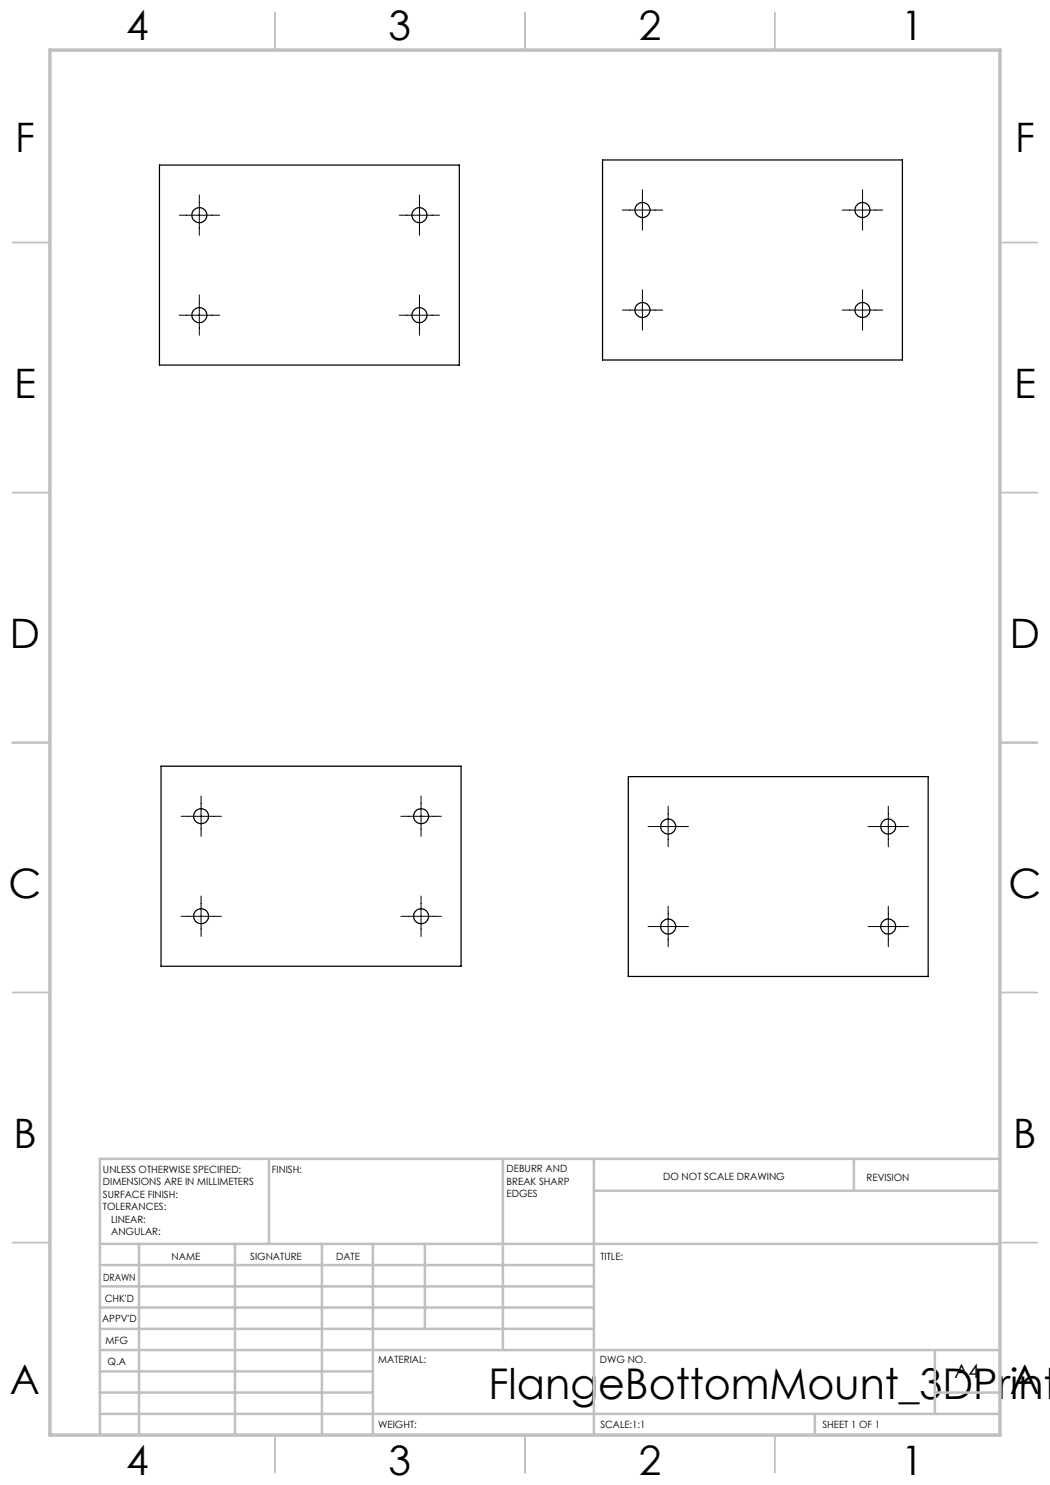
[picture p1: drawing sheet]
<svg xmlns="http://www.w3.org/2000/svg" width="210mm" height="297mm" viewBox="0 0 210 297" stroke-linecap="round" stroke-linejoin="round" font-family="sans-serif">
<g fill="none" stroke="#000" stroke-width=".25">
<path d="M31.9 33h60v40h-60zM120.5 32h60v40h-60zM32.2 153.2h60v40h-60zM125.7 155.3h59.9v40h-59.9z"/>
<circle cx="39.9" cy="43" r="1.51"/>
<circle cx="83.9" cy="43" r="1.51"/>
<circle cx="128.5" cy="42" r="1.5"/>
<circle cx="172.5" cy="42" r="1.5"/>
<circle cx="39.9" cy="63" r="1.5"/>
<circle cx="83.9" cy="63" r="1.5"/>
<circle cx="128.5" cy="62" r="1.5"/>
<circle cx="172.5" cy="62" r="1.5"/>
<circle cx="40.2" cy="163.2" r="1.5"/>
<circle cx="84.2" cy="163.2" r="1.5"/>
<circle cx="133.6" cy="165.3" r="1.51"/>
<circle cx="177.7" cy="165.3" r="1.51"/>
<circle cx="40.2" cy="183.2" r="1.5"/>
<circle cx="84.2" cy="183.2" r="1.5"/>
<circle cx="133.6" cy="185.3" r="1.51"/>
<circle cx="177.7" cy="185.3" r="1.51"/>
</g>
<g fill="none" stroke="#000" stroke-width=".2">
<path d="M39.9 39v8.1M83.9 39v8.1M128.5 38v8M172.5 38v8M35.8 43h8.1M39.9 59v8.1M79.8 43h8.1M83.9 59v8.1M124.5 42h8M128.5 58v8M168.5 42h8M172.5 58v8"/>
<path d="M35.8 63h8.1M79.8 63h8.1M124.5 62h8M168.5 62h8M40.2 159.2v8.1M84.2 159.2v8.1M36.2 163.3h8.1M40.2 179.2v8.1M80.2 163.3h8.1M84.2 179.2v8.1M129.6 165.3h8.1M133.6 161.3v8.1"/>
<path d="M173.6 165.3h8.1M177.7 161.3v8.1M36.2 183.3h8.1M80.2 183.3h8.1M129.6 185.3h8.1M133.6 181.3v8M173.6 185.3h8.1M177.7 181.3v8"/>
</g>
<g fill="none" stroke="#c0c0c0" stroke-width=".35">
<path d="M55 2.5v7.5M105 2.5v7.5M155 2.5v7.5M2.5 48.5h7.5M200 48.5h7.5M2.5 98.5h7.5M200 98.5h7.5M2.5 148.5h7.5M200 148.5h7.5M2.5 198.5h7.5M200 198.5h7.5M2.5 248.5h7.5"/>
<path d="M200 248.5h7.5M55 287v7.5M105 287v7.5M155 287v7.5"/>
</g>
<g fill="none" stroke="#c0c0c0" stroke-width=".5">
<path d="M53.8 231.8v17M100.6 231.8v38.2M118.8 231.8v55.2M118.8 238.2h81.2M170.8 231.8v6.4M200 231.8h-180v55.2M20 248.8h180M20 257.3h98.8M20 253h98.8M27.8 248.8v38.2M47 248.8v38.2M64.4 248.8v38.2"/>
<path d="M74.6 248.8v38.2M85 248.8v17M20 265.8h98.8M20 261.5h98.8M20 278.5h54.6M20 274.3h54.6M20 270h180M187 278.5h13M187 270v12.8M20 282.8h180M163 282.8v4.2"/>
</g>
<path d="M10 10h190v277h-190z" fill="none" stroke="#c0c0c0" stroke-width=".7"/>
<text font-size="8.5" x="97.7" y="279.7">FlangeBottomMount_3DPrint</text>
<g font-size="8.1">
<text x="25.2" y="8">4</text>
<text x="77.7" y="8">3</text>
<text x="127.7" y="8">2</text>
<text x="180.2" y="8">1</text>
<text x="3" y="30.4">F</text>
<text x="203" y="30.4">F</text>
<text x="2.8" y="79.6">E</text>
<text x="202.8" y="79.6">E</text>
<text x="2" y="129.6">D</text>
<text x="202" y="129.6">D</text>
<text x="1.7" y="179.6">C</text>
<text x="201.7" y="179.6">C</text>
<text x="2.7" y="229.6">B</text>
<text x="202.7" y="229.6">B</text>
<text x="2" y="278.9">A</text>
<text x="202" y="278.9">A</text>
<text x="25.2" y="295">4</text>
<text x="77.7" y="295">3</text>
<text x="127.7" y="295">2</text>
<text x="180.2" y="295">1</text>
</g>
<text font-size="3.9" x="190.9" y="275.5">A4</text>
<g font-size="2">
<text x="20.6" y="234.6">UNLESS OTHERWISE SPECIFIED:</text>
<text x="20.6" y="237.1">DIMENSIONS ARE IN MILLIMETERS</text>
<text x="20.6" y="239.6">SURFACE FINISH:</text>
<text x="54.4" y="234.6">FINISH:</text>
<text x="101.3" y="234.5">DEBURR AND</text>
<text x="101.3" y="237">BREAK SHARP</text>
<text x="101.3" y="239.5">EDGES</text>
<text x="132.6" y="236">DO NOT SCALE DRAWING</text>
<text x="173.3" y="236.2">REVISION</text>
<text x="20.6" y="242.1">TOLERANCES:</text>
<text x="22.2" y="244.6">LINEAR:</text>
<text x="22.2" y="247.1">ANGULAR:</text>
<text x="34.3" y="252">NAME</text>
<text x="50" y="251.9">SIGNATURE</text>
<text x="67.2" y="251.9">DATE</text>
<text x="120.1" y="251.9">TITLE:</text>
<text x="20.6" y="256.1">DRAWN</text>
<text x="20.9" y="260.3">CHK'D</text>
<text x="20.4" y="264.4">APPV'D</text>
<text x="21.1" y="268.8">MFG</text>
<text x="21.5" y="273">Q.A</text>
<text x="75.6" y="272.5">MATERIAL:</text>
<text x="120" y="272.5">DWG NO.</text>
<text x="75.6" y="285.5">WEIGHT:</text>
<text x="120.1" y="285.6">SCALE:1:1</text>
<text x="164.5" y="285.6">SHEET 1 OF 1</text>
</g>
</svg>
